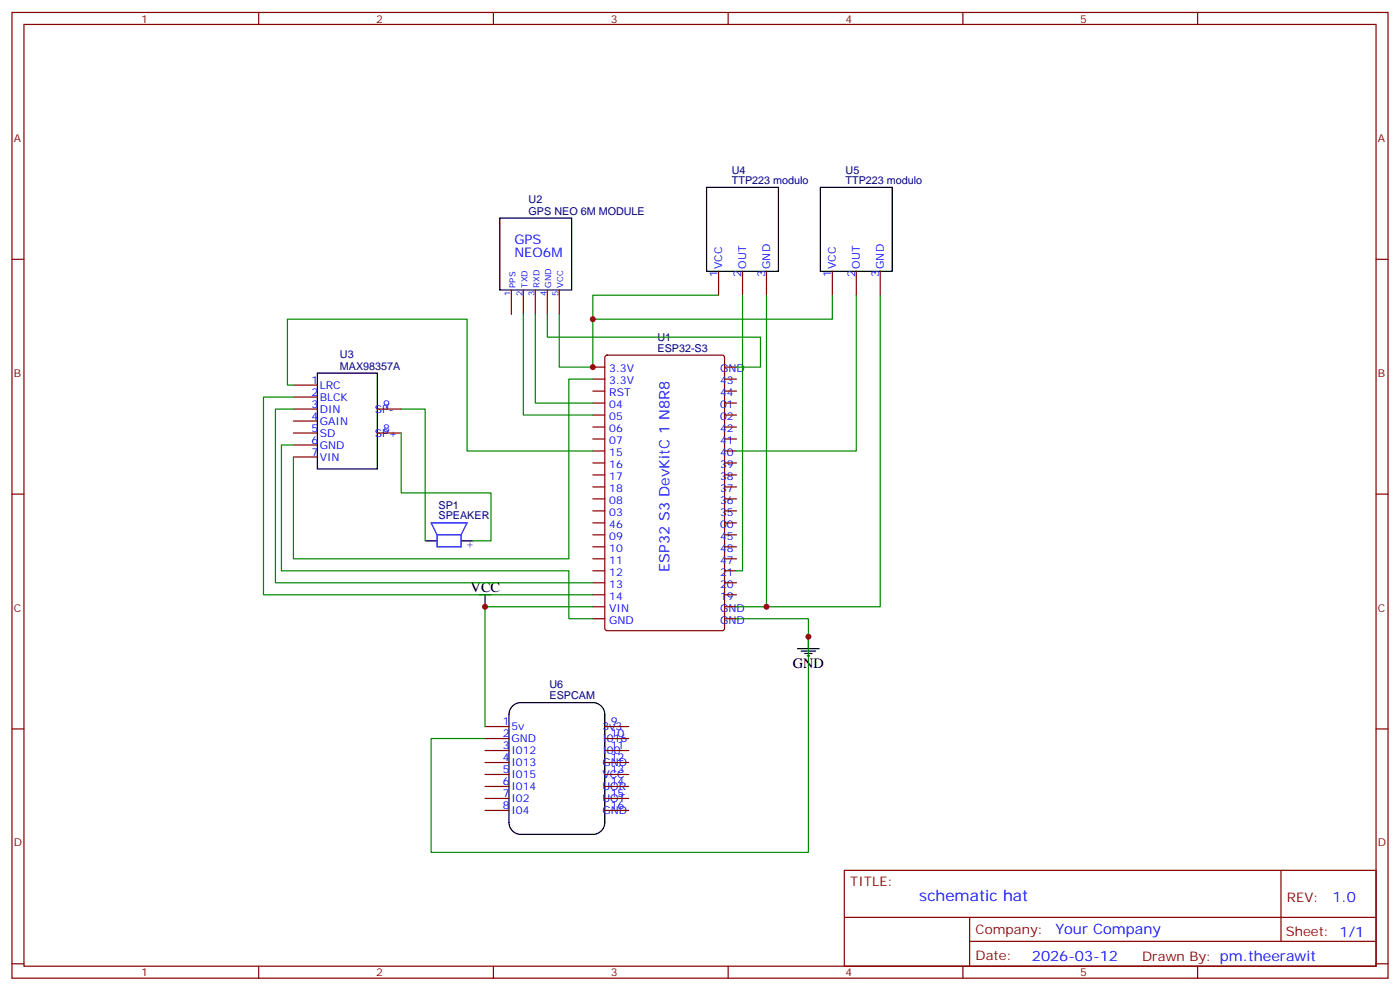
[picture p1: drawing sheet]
<svg xmlns="http://www.w3.org/2000/svg" width="412mm" height="292mm" viewBox="0 0 412 292" stroke-linecap="round" stroke-linejoin="round" font-family="sans-serif">
<g fill="none" stroke="#870000" stroke-width=".35">
<path d="M3.5 3.7h405.4v284.3h-405.4zM7.1 7.2h398.2v277.3h-398.2zM76.2 3.7v3.5M145.3 3.7v3.5M214.5 3.7v3.5M283.6 3.7v3.5M352.8 3.7v3.5M3.5 76.3h3.6M211.7 79.9v7M218.7 79.9v7M225.8 79.9v7M245.2 79.9v7"/>
<path d="M252.2 79.9v7M259.3 79.9v7M405.3 76.3h3.6M150.6 85.5v7.1M154.2 85.5v7.1M157.7 85.5v7.1M161.2 85.5v7.1M164.7 85.5v7.1M86.4 113.4h7.1M86.4 116.9h7.1M174.6 108.1h3.6M174.6 111.6h3.6"/>
<path d="M174.6 115.1h3.6M174.6 118.7h3.6M178.4 104.8l.5-.2h33.8l.7 .4v80l-.4 .6-34.1 .1-.7-.5v-79.9zM213.4 108.1h3.6M213.4 111.6h3.6M213.4 115.1h3.6M213.4 118.7h3.6M86.4 120.4h7.1M86.4 124h7.1M86.4 127.5h7.1M86.4 131h7.1M86.4 134.5h7.1"/>
<path d="M111.1 120.4h7.1M111.1 127.5h7.1M174.6 122.2h3.6M174.6 125.7h3.6M174.6 129.3h3.6M174.6 132.8h3.6M174.6 136.3h3.6M174.6 139.8h3.6M213.4 122.2h3.6M213.4 125.7h3.6M213.4 129.3h3.6M213.4 132.8h3.6"/>
<path d="M213.4 136.3h3.6M213.4 139.8h3.6M3.5 145.5h3.6M174.6 143.4h3.6M174.6 146.9h3.6M174.6 150.4h3.6M174.6 154h3.6M174.6 157.5h3.6M213.4 143.4h3.6M213.4 146.9h3.6M213.4 150.4h3.6M213.4 154h3.6"/>
<path d="M213.4 157.5h3.6M405.3 145.5h3.6M174.6 161h3.6M174.6 164.5h3.6M174.6 168.1h3.6M174.6 171.6h3.6M174.6 175.1h3.6M174.6 178.6h3.6M213.4 161h3.6M213.4 164.5h3.6M213.4 168.1h3.6M213.4 171.6h3.6"/>
<path d="M213.4 175.1h3.6M213.4 178.6h3.6M174.6 182.2h3.6M213.4 182.2h3.6M3.5 214.6h3.6M142.9 213.9h7M142.9 217.5h7M178.2 213.9h7M178.2 217.5h7M405.3 214.6h3.6M142.9 221h7M142.9 224.5h7"/>
<path d="M142.9 228h7M142.9 231.6h7M142.9 235.1h7M142.9 238.6h7M178.2 221h7M178.2 224.5h7M178.2 228h7M178.2 231.6h7M178.2 235.1h7M178.2 238.6h7M248.7 256.3h156.6v28.2h-156.6zM377.3 256.3v20.9"/>
<path d="M248.7 270.1h156.5M285.6 277.2h119.6M285.6 270.1v14.1M3.5 283.8h3.6M76.2 284.5v3.5M145.3 284.5v3.5M214.5 284.5v3.5M283.6 284.5v3.5M352.8 284.5v3.5M405.3 283.8h3.6"/>
</g>
<g fill="none" stroke="#000" stroke-width=".35">
<path d="M208.1 55.2h21.2v24.7h-21.2zM241.7 55.2h21.1v24.7h-21.1zM147.2 64.2h21.2v21.2h-21.2zM93.5 109.9h17.6v28.2h-17.6zM125.2 159.2h3.6M135.8 159.2h3.5M141.1 175.1h3.5M142.9 175.1v3.5M234.9 191h6.4M236 191.7h4.2M237.1 192.4h2.1M237.8 193.1h.7"/>
<path d="M238.1 187.5v3.5M151 207.9a3.5 3.5 0 0 1 2.5-1h21.1a3.5 3.5 0 0 1 3.6 3.5v31.7a3.5 3.5 0 0 1-3.6 3.6h-21.1a3.5 3.5 0 0 1-3.6-3.6v-31.7a3.5 3.5 0 0 1 1.1-2.5z"/>
</g>
<g fill="none" stroke="#008700" stroke-width=".35">
<path d="M154.2 92.6v29.6h20.4M157.7 92.6v26.1h16.9M161.2 92.6v6.7h62.8v8.8h-7M211.7 86.9h-37.1v21.2h-9.9v-15.5M218.7 86.9v81.2h-1.7M225.8 86.9v91.7M245.2 86.9v7.1h-70.6M252.2 86.9v45.9h-35.2M259.3 86.9v91.7h-42.3M86.4 113.4h-1.7v-19.4h52.9v38.8h37M86.4 116.9h-8.8v58.2h97M174.6 111.6h-7v52.9h-81.2v-30"/>
<path d="M86.4 120.4h-5.3v51.2h93.5M86.4 131h-3.5v37.1h84.7v14.1h7M118.2 127.5v17.6h26.4v14.1h-5.3M118.2 120.4h7v38.8M174.6 178.6h-31.7v35.3M217 182.2h21.1v68.8h-111.1v-33.5h15.9"/>
</g>
<path d="M128.8 157.5l-1.8-3.5h10.6l-1.8 3.5M128.8 157.5h7M128.8 157.5v3.5h7v-3.5" fill="none" stroke="#00f" stroke-width=".35"/>
<g fill="#c00">
<circle cx="142.9" cy="178.6" r=".88"/>
<circle cx="238.1" cy="187.5" r=".88"/>
<circle cx="225.8" cy="178.6" r=".88"/>
<circle cx="174.6" cy="108.1" r=".88"/>
<circle cx="174.6" cy="94" r=".88"/>
</g>
<text font-size="4.6" fill="#00f" x="270.8" y="265.3">schematic hat</text>
<g font-size="4.2" fill="#00f">
<text x="197.2" y="168.3" transform="rotate(-90 197.2 168.3)">ESP32 S3 DevKitC 1 N8R8</text>
<text x="392.5" y="265.5">1.0</text>
<text x="310.9" y="275.1">Your Company</text>
<text x="304" y="282.9">2026-03-12</text>
</g>
<g font-size="4.2">
<text x="138.6" y="174.4">VCC</text>
<text x="233.5" y="196.6">GND</text>
</g>
<g font-size="3.9" fill="#00f">
<text x="151.5" y="71.8">GPS</text>
<text x="151.5" y="75.7">NEO6M</text>
</g>
<g font-size="3.9" fill="#800">
<text x="250.5" y="260.8">TITLE:</text>
<text x="379.1" y="265.5">REV:</text>
<text x="287.4" y="275">Company:</text>
<text x="378.7" y="275.7">Sheet: 1/1</text>
<text x="287.4" y="282.7">Date:</text>
<text x="336.4" y="282.8">Drawn By: pm.theerawit</text>
</g>
<g font-size="3.2" fill="#800">
<text x="41.6" y="6.7">1</text>
<text x="110.8" y="6.7">2</text>
<text x="179.9" y="6.7">3</text>
<text x="249.1" y="6.7">4</text>
<text x="318.2" y="6.7">5</text>
<text x="4.1" y="41.8">A</text>
<text x="405.9" y="41.8">A</text>
<text x="4.1" y="110.9">B</text>
<text x="405.9" y="110.9">B</text>
<text x="4.1" y="180.1">C</text>
<text x="405.9" y="180.1">C</text>
<text x="4.1" y="249.2">D</text>
<text x="405.9" y="249.2">D</text>
<text x="41.6" y="287.5">1</text>
<text x="110.8" y="287.5">2</text>
<text x="179.9" y="287.5">3</text>
<text x="249.1" y="287.5">4</text>
<text x="318.2" y="287.5">5</text>
</g>
<g font-size="3.2" fill="#000080">
<text x="215.6" y="51.1">U4</text>
<text x="249.1" y="51.1">U5</text>
<text x="155.7" y="59.9">U2</text>
<text x="215.6" y="54.1">TTP223 modulo</text>
<text x="249.1" y="54.1">TTP223 modulo</text>
<text x="155.7" y="63.2">GPS NEO 6M MODULE</text>
<text x="193.7" y="100.3">U1</text>
<text x="100.1" y="105.5">U3</text>
<text x="193.7" y="103.5">ESP32-S3</text>
<text x="100.1" y="108.8">MAX98357A</text>
<text x="129.2" y="149.9">SP1</text>
<text x="129.2" y="152.9">SPEAKER</text>
<text x="139.2" y="161.5" transform="rotate(-90 139.2 161.5)">+</text>
<text x="161.9" y="202.6">U6</text>
<text x="161.9" y="205.8">ESPCAM</text>
</g>
<g font-size="3.2" fill="#00f">
<text x="211.3" y="81.6" transform="rotate(-90 211.3 81.6)">1</text>
<text x="212.7" y="79.2" transform="rotate(-90 212.7 79.2)">VCC</text>
<text x="218.4" y="81.6" transform="rotate(-90 218.4 81.6)">2</text>
<text x="219.8" y="79.2" transform="rotate(-90 219.8 79.2)">OUT</text>
<text x="225.4" y="81.6" transform="rotate(-90 225.4 81.6)">3</text>
<text x="226.8" y="79.2" transform="rotate(-90 226.8 79.2)">GND</text>
<text x="244.8" y="81.6" transform="rotate(-90 244.8 81.6)">1</text>
<text x="246.2" y="79.2" transform="rotate(-90 246.2 79.2)">VCC</text>
<text x="251.9" y="81.6" transform="rotate(-90 251.9 81.6)">2</text>
<text x="253.3" y="79.2" transform="rotate(-90 253.3 79.2)">OUT</text>
<text x="258.9" y="81.6" transform="rotate(-90 258.9 81.6)">3</text>
<text x="260.3" y="79.2" transform="rotate(-90 260.3 79.2)">GND</text>
<text x="91.7" y="113">1</text>
<text x="179.5" y="109.5">3.3V</text>
<text x="179.5" y="113">3.3V</text>
<text x="212.1" y="109.5">GND</text>
<text x="212.1" y="113">43</text>
<text x="91.7" y="116.6">2</text>
<text x="94.2" y="114.4">LRC</text>
<text x="94.2" y="118">BLCK</text>
<text x="179.5" y="116.6">RST</text>
<text x="212.1" y="116.6">44</text>
<text x="91.7" y="120.1">3</text>
<text x="91.7" y="123.6">4</text>
<text x="94.2" y="121.5">DIN</text>
<text x="94.2" y="125">GAIN</text>
<text x="110.4" y="121.5">SP-</text>
<text x="112.9" y="120.1">9</text>
<text x="179.5" y="120.1">04</text>
<text x="179.5" y="123.6">05</text>
<text x="212.1" y="120.1">01</text>
<text x="212.1" y="123.6">02</text>
<text x="91.7" y="127.1">5</text>
<text x="91.7" y="130.7">6</text>
<text x="94.2" y="128.6">SD</text>
<text x="110.4" y="128.6">SP+</text>
<text x="112.9" y="127.1">8</text>
<text x="179.5" y="127.1">06</text>
<text x="179.5" y="130.7">07</text>
<text x="212.1" y="127.1">42</text>
<text x="212.1" y="130.7">41</text>
<text x="91.7" y="134.2">7</text>
<text x="94.2" y="132.1">GND</text>
<text x="94.2" y="135.6">VIN</text>
<text x="179.5" y="134.2">15</text>
<text x="179.5" y="137.7">16</text>
<text x="212.1" y="134.2">40</text>
<text x="212.1" y="137.7">39</text>
<text x="179.5" y="141.3">17</text>
<text x="212.1" y="141.3">38</text>
<text x="179.5" y="144.8">18</text>
<text x="179.5" y="148.3">08</text>
<text x="212.1" y="144.8">37</text>
<text x="212.1" y="148.3">36</text>
<text x="179.5" y="151.8">03</text>
<text x="179.5" y="155.4">46</text>
<text x="212.1" y="151.8">35</text>
<text x="212.1" y="155.4">00</text>
<text x="179.5" y="158.9">09</text>
<text x="212.1" y="158.9">45</text>
<text x="179.5" y="162.4">10</text>
<text x="179.5" y="165.9">11</text>
<text x="212.1" y="162.4">48</text>
<text x="212.1" y="165.9">47</text>
<text x="179.5" y="169.5">12</text>
<text x="179.5" y="173">13</text>
<text x="212.1" y="169.5">21</text>
<text x="212.1" y="173">20</text>
<text x="179.5" y="176.5">14</text>
<text x="212.1" y="176.5">19</text>
<text x="179.5" y="180.1">VIN</text>
<text x="179.5" y="183.6">GND</text>
<text x="212.1" y="180.1">GND</text>
<text x="212.1" y="183.6">GND</text>
<text x="148.2" y="213.6">1</text>
<text x="150.6" y="215">5v</text>
<text x="177.4" y="215">3v3</text>
<text x="179.9" y="213.6">9</text>
<text x="148.2" y="217.1">2</text>
<text x="148.2" y="220.6">3</text>
<text x="150.6" y="218.5">GND</text>
<text x="177.4" y="218.5">I016</text>
<text x="179.9" y="217.1">10</text>
<text x="179.9" y="220.6">11</text>
<text x="148.2" y="224.2">4</text>
<text x="148.2" y="227.7">5</text>
<text x="150.6" y="222">I012</text>
<text x="150.6" y="225.6">I013</text>
<text x="177.4" y="222">I00</text>
<text x="177.4" y="225.6">GND</text>
<text x="179.9" y="224.2">12</text>
<text x="179.9" y="227.7">13</text>
<text x="148.2" y="231.2">6</text>
<text x="150.6" y="229.1">I015</text>
<text x="150.6" y="232.6">I014</text>
<text x="177.4" y="229.1">VCC</text>
<text x="177.4" y="232.6">UOR</text>
<text x="179.9" y="231.2">14</text>
<text x="148.2" y="234.7">7</text>
<text x="148.2" y="238.3">8</text>
<text x="150.6" y="236.1">I02</text>
<text x="150.6" y="239.7">I04</text>
<text x="177.4" y="236.1">UOT</text>
<text x="177.4" y="239.7">GND</text>
<text x="179.9" y="234.7">15</text>
<text x="179.9" y="238.3">16</text>
</g>
<g font-size="2.5" fill="#00f">
<text x="150.4" y="87.1" transform="rotate(-90 150.4 87.1)">1</text>
<text x="151.8" y="84.7" transform="rotate(-90 151.8 84.7)">PPS</text>
<text x="153.9" y="87.1" transform="rotate(-90 153.9 87.1)">2</text>
<text x="155.3" y="84.7" transform="rotate(-90 155.3 84.7)">TXD</text>
<text x="157.5" y="87.1" transform="rotate(-90 157.5 87.1)">3</text>
<text x="158.9" y="84.7" transform="rotate(-90 158.9 84.7)">RXD</text>
<text x="161" y="87.1" transform="rotate(-90 161 87.1)">4</text>
<text x="162.4" y="84.7" transform="rotate(-90 162.4 84.7)">GND</text>
<text x="164.5" y="87.1" transform="rotate(-90 164.5 87.1)">5</text>
<text x="165.9" y="84.7" transform="rotate(-90 165.9 84.7)">VCC</text>
</g>
</svg>
